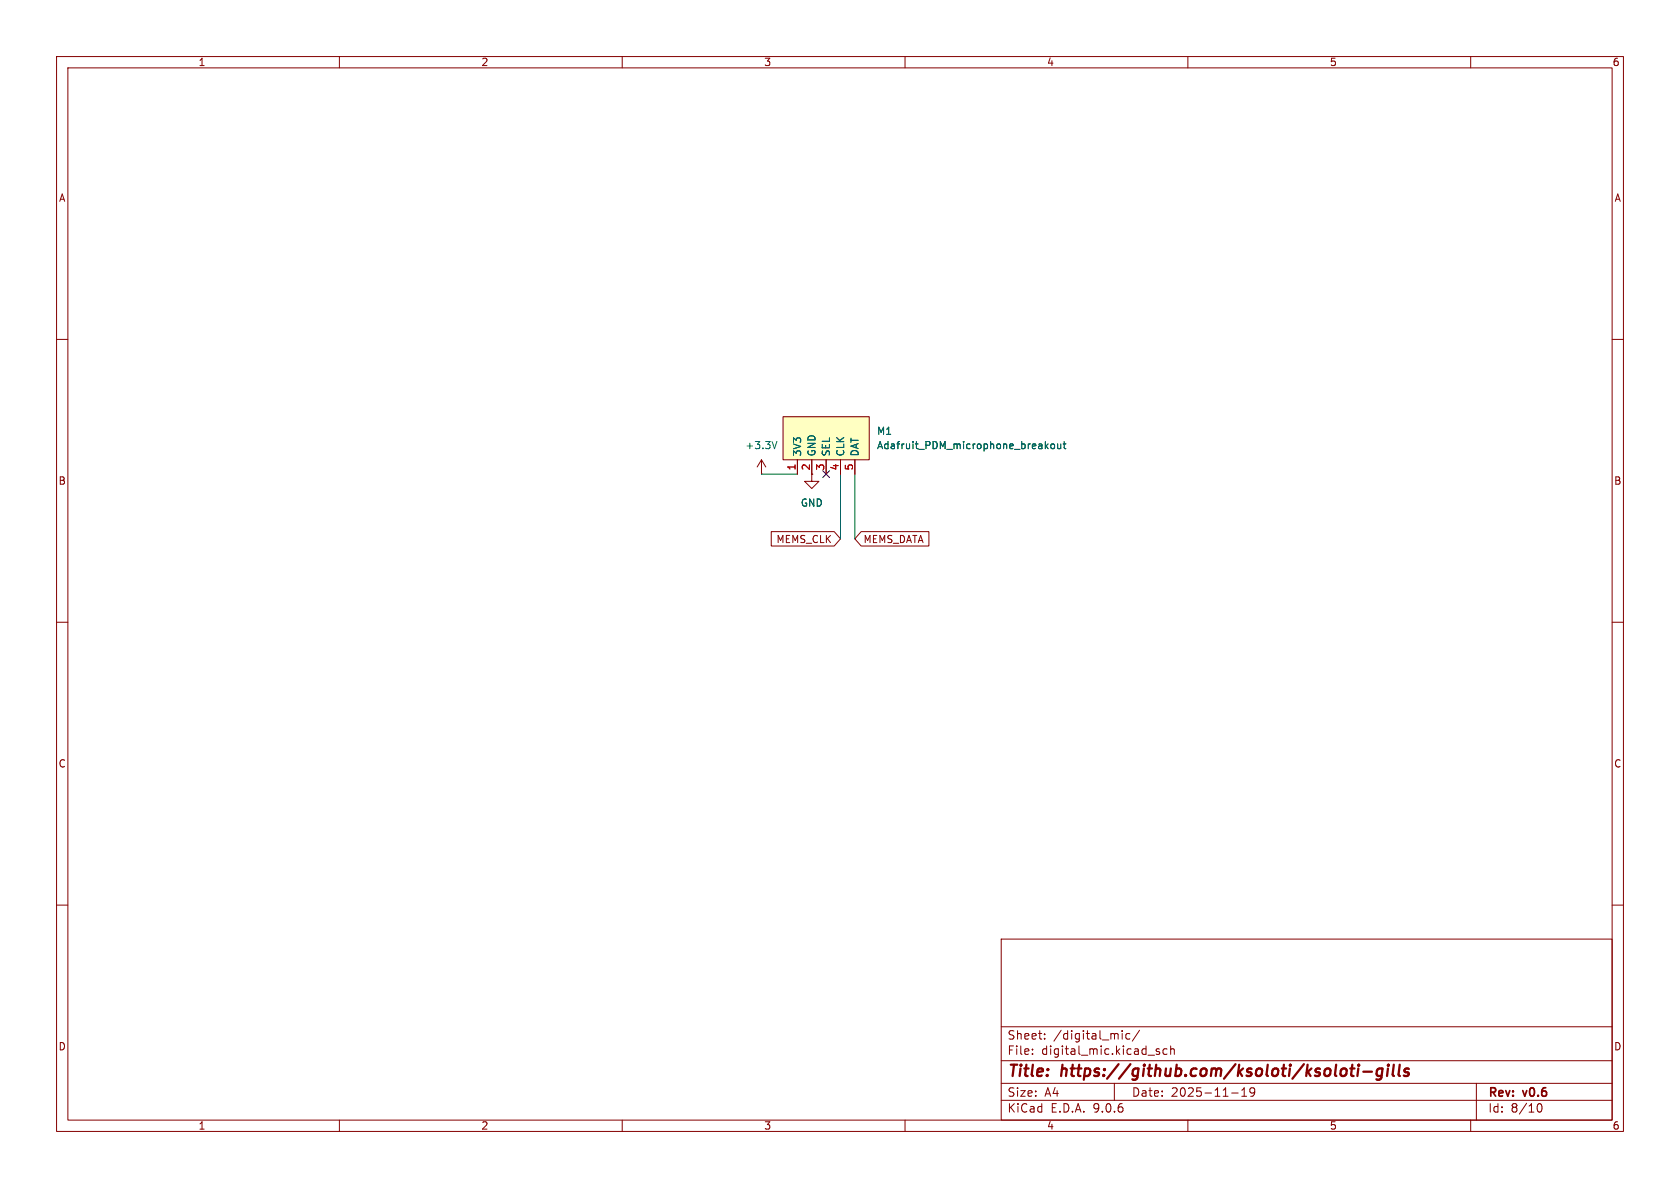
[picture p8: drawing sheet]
<svg xmlns="http://www.w3.org/2000/svg" width="297mm" height="210mm" viewBox="0 0 297 210" stroke-linecap="round" stroke-linejoin="round" font-family="sans-serif">
<g fill="none" stroke="#840000" stroke-width=".18">
<path d="M10 10h277v190h-277zM12 12h273v186h-273zM60 10v2M110 10v2M160 10v2M210 10v2M260 10v2M10 60h2M285 60h2M134.6 83.8h.1M134.6 81.3l-.7 1.3M134.6 81.3l.8 1.3"/>
<path d="M134.6 81.3v2.5M143.5 83.8v1.3h1.3l-1.3 1.3-1.3-1.3h1.3M10 110h2M285 110h2M10 160h2M177 166h108v32h-108zM285 160h2M60 198v2M110 198v2M160 198v2M177 194.5h108M177 191.5h108"/>
<path d="M177 187.5h108M177 181.5h108M182.5 186.3v.1M182.5 185.5v.1M184.7 183.6v.1M184.7 182.8v.1M197 191.5v3M198.4 182.2v.1M198.4 182.7v1M199.7 182.8l-.4-.1-.3 .3v.4l.2 .2h.5M201.5 182.1l-1.3 2M204.4 185.7l.6 .4-.2 .3-.4-.1"/>
<path d="M205 185.5l-.4-.1-.2 .2M206.3 185.5l-.4-.1-.3 .3v.4l.1 .2h.6M207 185.5l.2-.1 .3 .1 .1 .9M207 184.9v1.5M210 198v2M217.7 193.2h1.2M219.5 193.8h.9M219.5 192.7l.5-.4v1.5M221 192.4v.5l.1 .3h.4l.3-.3M221.7 192.4a.99 .99 0 0 1-.3 1.4h-.3M260 198v2M261 191.5v6.5"/>
<path d="M271.7 195.7l.2-.5 .2-.1a.81 .81 0 0 1 .6 .6 .81 .81 0 0 1-.3 .8h-.4l-.3-.5"/>
</g>
<g fill="none" stroke="#840000" stroke-width=".4">
<path d="M238.7 188.9h.8M238.9 190.1l.4 .1M239.1 188.2l-.2 1.7M240.1 188.9l-.1 1.3M240.2 188.2v.2M240.2 188.2l-.1 .1 .1 .1M240.2 188.2l.1 .1-.1 .1M241 189.4h1.5M244.4 189a.66 .66 0 0 0-1 .3l-.1 .5 .2 .3 .2 .1 .6-.1M244.4 188.9l-.2 1.6a.6 .6 0 0 1-.9 .3M245.4 188.9l-.2 1.3M245.5 188.2l-.1 .2"/>
<path d="M245.5 188.2l-.2 .1 .1 .1M245.5 188.2v.1l-.1 .1M246.4 188.2l-.2 1.7 .2 .3M247.5 188.2l-.3 1.7 .3 .3M249.1 189a.49 .49 0 0 0-.8 .3v.1l.7 .2 .1 .3-.4 .3-.5-.1"/>
</g>
<path d="M137.3 78l-.4 1.3" fill="none" stroke="#006464" stroke-width=".18"/>
<path d="M138.4 73.7h15.3v7.6h-15.3z" fill="#ffffc2"/>
<path d="M138.4 73.7h15.3v7.6h-15.3zM136.3 94h11.2l1.1 1.3-1.1 1.2h-11.2zM141 81.3v2.5M143.5 81.3v2.5M146 81.3v2.5M148.6 81.3v2.5M151.1 81.3v2.5M152.2 94h12v2.5h-12l-1.1-1.2z" fill="none" stroke="#840000" stroke-width=".18"/>
<path d="M184.8 78v1.3M184.9 78.8l.4 .5M185.3 78.5l-.5 .5M185.9 78.5h.3l.2 .2v.4l-.2 .2h-.3l-.1-.2zM187 78.5v.8h.3l.2-.1M187.5 78.5v.8M187.9 78.5h.5M188.1 78v1.1l.3 .2" fill="none" stroke="#006464" stroke-width=".18"/>
<path d="M134.6 83.8h6.4M148.6 83.8v11.5M151.1 83.8v11.5" fill="none" stroke="#009600" stroke-width=".18"/>
<path d="M145.4 83.2l1.3 1.2M146.7 83.2l-1.3 1.2" fill="none" stroke="#000084" stroke-width=".18"/>
<g font-size="2.8" fill="#840000">
<text x="178" y="190.9">Title:</text>
<text x="187.7" y="190.9">https://github.com/ksoloti/ksoloti-gills</text>
</g>
<g font-size="2.1" fill="#840000">
<text x="178" y="184">Sheet:</text>
<text x="186.2" y="184">/digital_mic/</text>
<text x="178" y="186.7">File:</text>
<text x="184.1" y="186.7">digital_mic.kicad_sch</text>
<text x="178" y="196.9">KiCad</text>
<text x="178" y="194.1">Size:</text>
<text x="184.7" y="194.1">A4</text>
<text x="185.7" y="196.9">E.D.A.</text>
<text x="193.3" y="196.9">9.0.6</text>
<text x="200" y="194.1">Date:</text>
<text x="207" y="194.1">2025-11-19</text>
<text x="263" y="194.3">Rev:</text>
<text x="263" y="196.9">Id:</text>
<text x="267.1" y="196.9">8/10</text>
<text x="269.4" y="194.3">v0.6</text>
</g>
<g font-size="1.8" fill="#840000">
<text x="35" y="11.9">1</text>
<text x="85" y="11.9">2</text>
<text x="135" y="11.9">3</text>
<text x="185" y="11.9">4</text>
<text x="235" y="11.9">5</text>
<text x="285" y="11.9">6</text>
<text x="10.3" y="35.9">A</text>
<text x="285.3" y="35.9">A</text>
<text x="10.3" y="85.9">B</text>
<text x="285.3" y="85.9">B</text>
<text x="137.2" y="96.2">MEMS_CLK</text>
<text x="152.6" y="96.2">MEMS_DATA</text>
<text x="10.3" y="135.9">C</text>
<text x="285.3" y="135.9">C</text>
<text x="10.3" y="185.9">D</text>
<text x="285.3" y="185.9">D</text>
<text x="35" y="199.9">1</text>
<text x="85" y="199.9">2</text>
<text x="135" y="199.9">3</text>
<text x="185" y="199.9">4</text>
<text x="235" y="199.9">5</text>
<text x="285" y="199.9">6</text>
</g>
<g font-size="1.8" fill="#006464">
<text x="154.9" y="77.1">M1</text>
<text x="131.7" y="79.6">+3.3V</text>
<text x="141.8" y="80.8" transform="rotate(-90 141.8 80.8)">3V3</text>
<text x="144.4" y="80.8" transform="rotate(-90 144.4 80.8)">GND</text>
<text x="146.9" y="80.8" transform="rotate(-90 146.9 80.8)">SEL</text>
<text x="149.5" y="80.8" transform="rotate(-90 149.5 80.8)">CLK</text>
<text x="152" y="80.8" transform="rotate(-90 152 80.8)">DAT</text>
<text x="154.9" y="79.6">Adafruit_PDM_microphone_breakout</text>
<text x="141.5" y="89.8">GND</text>
</g>
<g font-size="1.8" fill="#a90000">
<text x="140.7" y="83.3" transform="rotate(-90 140.7 83.3)">1</text>
<text x="143.3" y="83.3" transform="rotate(-90 143.3 83.3)">2</text>
<text x="145.8" y="83.3" transform="rotate(-90 145.8 83.3)">3</text>
<text x="148.3" y="83.3" transform="rotate(-90 148.3 83.3)">4</text>
<text x="150.9" y="83.3" transform="rotate(-90 150.9 83.3)">5</text>
</g>
</svg>
